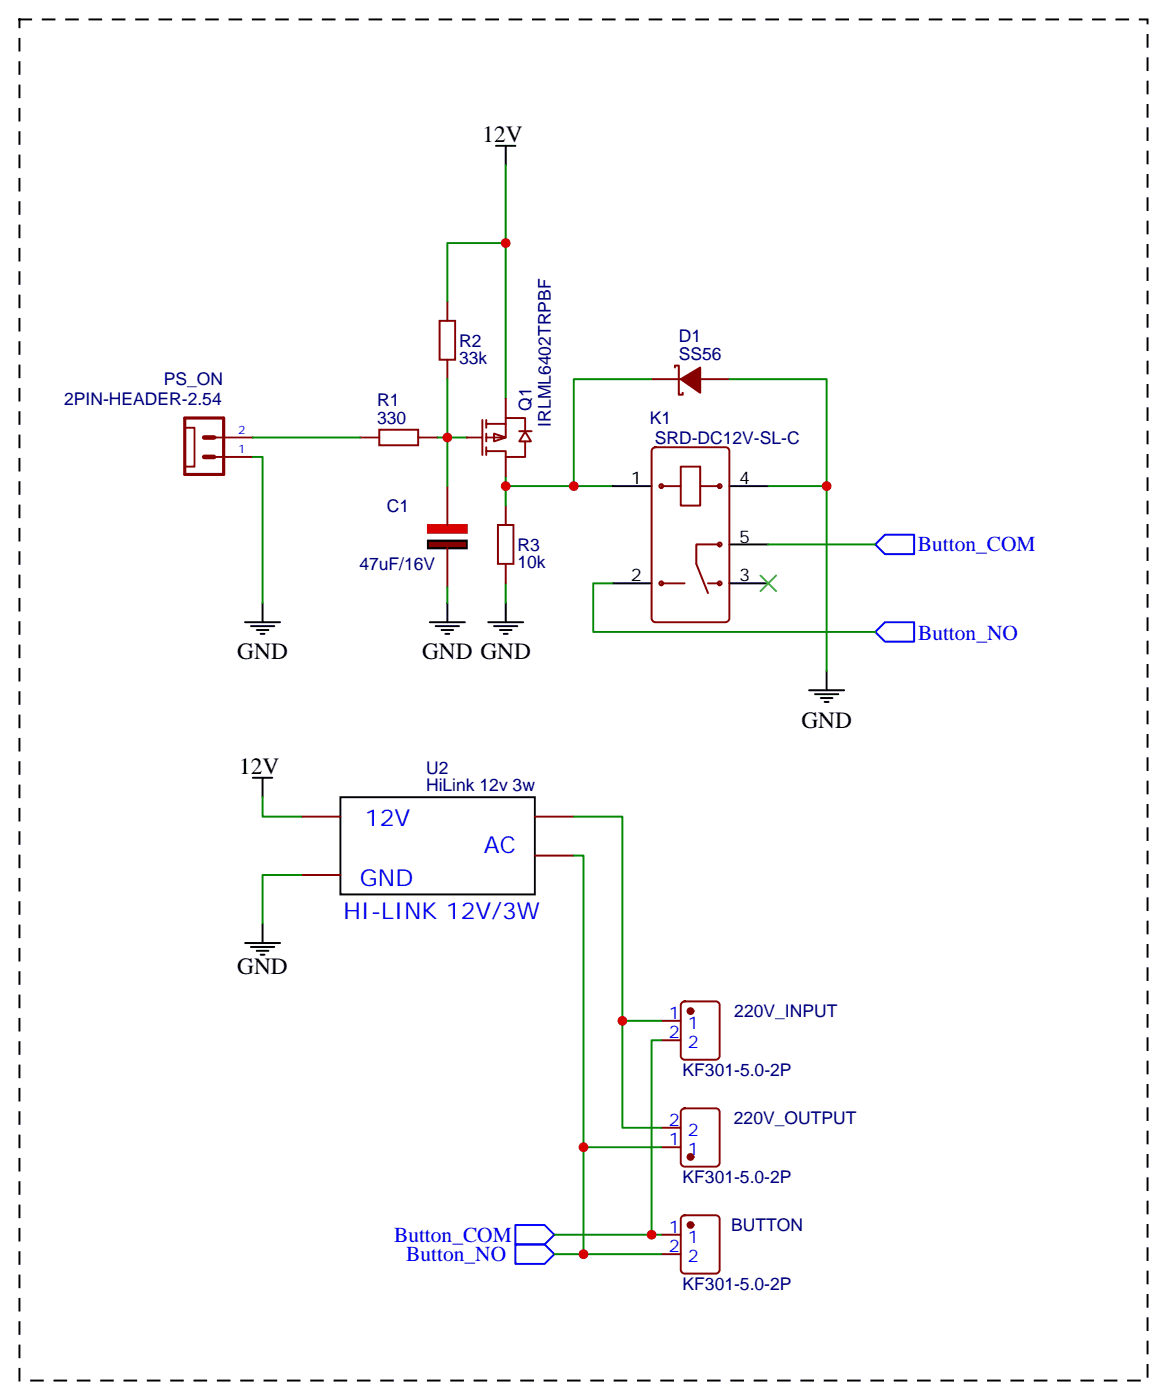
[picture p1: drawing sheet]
<svg xmlns="http://www.w3.org/2000/svg" width="212mm" height="254mm" viewBox="0 0 212 254" stroke-linecap="round" stroke-linejoin="round" font-family="sans-serif">
<path d="M33.5 75.8h7.1v10.3h-7.1z" fill="none" stroke="#870000" stroke-width=".56"/>
<path d="M37 79.4h1.8M37 82.9h1.8" fill="none" stroke="#870000" stroke-width=".85"/>
<g fill="none" stroke="#870000" stroke-width=".35">
<path d="M79.7 58.2h2.8v7.1h-2.8zM81.1 54.7v3.5M33.5 77.6h1.8v7.1h-1.8M38.9 79.4h7M65.3 79.4h3.5M68.8 78h7v2.8h-7zM75.8 79.4h3.6M81.1 65.3v3.5M38.9 82.9h7M90.3 95.2h2.8v7.1h-2.8zM91.7 91.7v3.5M118.4 81.3l.5-.2h12.7a.71 .71 0 0 1 .7 .7v30.4a.76 .76 0 0 1-.7 .7h-12.7a.76 .76 0 0 1-.7-.7v-30.4z"/>
<path d="M119.9 88.2h3.6M123.5 84.7h3.5v7h-3.5zM127 88.2h3.5M130.5 98.8h-4.2v3.5l2.1 5.3M91.7 102.3v3.5M119.9 105.8h4.3M128.4 105.8h2.1M54.7 148.2h7M54.7 158.8h7M97 155.2h7.1M97 148.2h7.1"/>
<circle cx="119.9" cy="88.2" r=".35"/>
<circle cx="130.5" cy="88.2" r=".35"/>
<circle cx="130.5" cy="98.8" r=".35"/>
<circle cx="119.9" cy="105.8" r=".35"/>
<circle cx="130.5" cy="105.8" r=".35"/>
</g>
<g fill="none" stroke="#000" stroke-width=".35">
<path d="M90 26.5h3.5M91.7 26.5v3.5M111.1 88.2h7.1M132.3 98.8h7M132.3 88.2h7M44.4 112.9h6.4M45.5 113.6h4.2M46.6 114.3h2.1M47.3 115h.7M47.6 109.4v3.5M88.5 112.9h6.4M89.6 113.6h4.2"/>
<path d="M90.7 114.3h2.1M91.4 115h.7M91.7 109.4v3.5M111.1 105.8h7.1M132.3 105.8h7M146.8 125.2h6.3M147.8 125.9h4.2M148.9 126.6h2.1M149.6 127.4h.7M149.9 121.7v3.5M45.9 141.1h3.5M47.6 141.1v3.5"/>
<path d="M61.7 144.6h35.3v17.7h-35.3zM44.4 171.1h6.4M45.5 171.8h4.2M46.6 172.5h2.1M47.3 173.2h.7M47.6 167.6v3.5"/>
</g>
<path d="M91.7 30v14.1h-10.6v10.6M91.7 44.1v28.2M45.9 79.4h19.4M79.4 79.4h5.3M81.1 68.8v10.6M91.7 86.4v5.3M91.7 88.2h19.4M91.7 105.8v3.6M47.6 144.6v3.6h7.1M54.7 158.8h-7.1v8.8" fill="none" stroke="#008700" stroke-width=".35"/>
<path d="M89.6 78.7l2.1 .7-2.1 .7z" fill="#fff" stroke="#870000" stroke-width=".35"/>
<path d="M84.7 79.4h2.8M87.5 76.2v6.3M88.2 76.9h3.5M88.2 76.2v1.4M88.2 78.7v1.4M91.7 72.3v3.5M94.2 78.2h2.2M95.2 78.3l1.1 1.8h-2.1zM95.2 78.3v-2.5h-3.5v3.6h-3.5M88.2 81.1v1.4M91.7 82.9v3.5M95.2 80.1v2.8h-3.5v-1.1h-3.5" fill="none" stroke="#870000" stroke-width=".35"/>
<path d="M77.6 95.2h7.1v1.5h-7.1z" fill="#f00" stroke="#c00" stroke-width=".35"/>
<path d="M77.6 98.1h7.1v1.4h-7.1z" fill="#600" stroke="#000" stroke-width=".35"/>
<g fill="none" stroke="#870000" stroke-width=".35">
<path d="M118.2 68.8h5.3M122.4 66.7v-.4h.7v5.3h.7v-.3M127 68.8h5.3M81.1 88.2v7M81.1 99.5v7M119.9 185.2h3.6M119.9 188.7h3.6M123.7 181.9l.5-.2h5.6a.71 .71 0 0 1 .7 .7v9.2a.76 .76 0 0 1-.7 .7h-5.6a.76 .76 0 0 1-.7-.7v-9.2zM119.9 208.1h3.6M119.9 204.6h3.6M123.7 201.3l.5-.2h5.6a.71 .71 0 0 1 .7 .7v9.2a.76 .76 0 0 1-.7 .7h-5.6a.76 .76 0 0 1-.7-.7v-9.2zM119.9 224h3.6"/>
<path d="M119.9 227.5h3.6M123.7 220.7l.5-.2h5.6a.71 .71 0 0 1 .7 .7v9.2a.76 .76 0 0 1-.7 .7h-5.6a.76 .76 0 0 1-.7-.7v-9.2z"/>
</g>
<path d="M78 112.9h6.3M79 113.6h4.3M80.1 114.3h2.1M80.8 115h.7M81.1 109.4v3.5" fill="none" stroke="#000" stroke-width=".35"/>
<g fill="none" stroke="#008700" stroke-width=".35">
<path d="M81.1 79.4v8.8M118.2 68.8h-14.1v19.4M132.3 68.8h17.6v19.4M45.9 82.9h1.7v26.5M139.3 88.2h10.6v33.5M139.3 98.8h19.4M81.1 106.5v2.9M111.1 105.8h-3.5v8.9h51.1M104.1 155.2h1.7v52.9h14.1M104.1 148.2h8.8v37h7M112.9 185.2v19.4h7M119.9 188.7h-1.7v35.3h1.7"/>
<path d="M105.8 208.1v19.4h14.1M100.5 224h17.7M100.5 227.5h5.3"/>
</g>
<g fill="#870000" stroke="#870000" stroke-width=".35">
<path d="M123.5 68.8l3.5-2.1v4.6z"/>
<circle cx="125.2" cy="183.4" r=".53"/>
<circle cx="125.2" cy="209.9" r=".53"/>
<circle cx="125.2" cy="222.3" r=".53"/>
</g>
<path d="M158.7 98.8l1.8-1.8h5.3v3.5h-5.3zM158.7 114.7l1.8-1.8h5.3v3.5h-5.3zM93.5 222.2h5.3l1.7 1.8-1.7 1.8h-5.3zM93.5 225.8h5.3l1.7 1.7-1.7 1.8h-5.3z" fill="none" stroke="#00f" stroke-width=".35"/>
<path d="M137.9 104.4l2.9 2.8M140.8 104.4l-2.9 2.8" fill="none" stroke="#3c3" stroke-width=".35"/>
<path d="M3.5 3.5h204.6v247h-204.6z" fill="none" stroke="#000" stroke-width=".35" stroke-dasharray="2.1 2.1"/>
<g fill="#c00">
<circle cx="81.1" cy="79.4" r=".88"/>
<circle cx="91.7" cy="44.1" r=".88"/>
<circle cx="91.7" cy="88.2" r=".88"/>
<circle cx="112.9" cy="185.2" r=".88"/>
<circle cx="105.8" cy="208.1" r=".88"/>
<circle cx="118.2" cy="224" r=".88"/>
<circle cx="105.8" cy="227.5" r=".88"/>
<circle cx="149.9" cy="88.2" r=".88"/>
<circle cx="104.1" cy="88.2" r=".88"/>
</g>
<g font-size="4.2">
<text x="87.5" y="25.8">12V</text>
<text x="43" y="119.6">GND</text>
<text x="76.6" y="119.6">GND GND</text>
<text x="145.3" y="132">GND</text>
<text x="43.4" y="140.4">12V</text>
<text x="43" y="176.7">GND</text>
</g>
<g font-size="4.2" fill="#00f">
<text x="66.2" y="149.8">12V</text>
<text x="87.8" y="154.8">AC</text>
<text x="65.3" y="160.8">GND</text>
<text x="62.3" y="166.8">HI-LINK 12V/3W</text>
</g>
<g font-size="3.9" fill="#00f">
<text x="166.5" y="100">Button_COM</text>
<text x="166.5" y="116">Button_NO</text>
<text x="71.5" y="225.3">Button_COM</text>
<text x="73.7" y="228.8">Button_NO</text>
</g>
<g font-size="3.2" fill="#000080">
<text x="83.3" y="62.9">R2</text>
<text x="123.1" y="65.3">SS56</text>
<text x="123.1" y="62.1">D1</text>
<text x="29.7" y="69.9">PS_ON</text>
<text x="83.3" y="66">33k</text>
<text x="11.6" y="73.5">2PIN-HEADER-2.54</text>
<text x="68.4" y="76.9">330</text>
<text x="68.4" y="73.7">R1</text>
<text x="96.4" y="74.5" transform="rotate(-90 96.4 74.5)">Q1</text>
<text x="99.9" y="77.4" transform="rotate(-90 99.9 77.4)">IRLML6402TRPBF</text>
<text x="117.9" y="77">K1</text>
<text x="118.8" y="80.5">SRD-DC12V-SL-C</text>
<text x="70.1" y="92.9">C1</text>
<text x="93.8" y="99.9">R3</text>
<text x="65.2" y="103.5">47uF/16V</text>
<text x="93.8" y="103.1">10k</text>
<text x="77.3" y="143.6">HiLink 12v 3w</text>
<text x="77.3" y="140.5">U2</text>
<text x="133.2" y="184.6">220V_INPUT</text>
<text x="123.8" y="195.2">KF301-5.0-2P</text>
<text x="133.1" y="204">220V_OUTPUT</text>
<text x="123.8" y="214.6">KF301-5.0-2P</text>
<text x="132.6" y="223.4">BUTTON</text>
<text x="123.8" y="234">KF301-5.0-2P</text>
</g>
<g font-size="3.2">
<text x="114.4" y="87.8">1</text>
<text x="134.1" y="87.8">4</text>
<text x="134.1" y="98.4">5</text>
<text x="114.4" y="105.5">2</text>
<text x="134.1" y="105.5">3</text>
</g>
<g font-size="3.2" fill="#00f">
<text x="121.3" y="184.9">1</text>
<text x="121.3" y="188.4">2</text>
<text x="124.8" y="186.6">1</text>
<text x="124.8" y="190.1">2</text>
<text x="121.3" y="207.8">1</text>
<text x="121.3" y="204.3">2</text>
<text x="124.8" y="209.5">1</text>
<text x="124.8" y="206">2</text>
<text x="121.3" y="223.7">1</text>
<text x="121.3" y="227.2">2</text>
<text x="124.8" y="225.4">1</text>
<text x="124.8" y="229">2</text>
</g>
<g font-size="2.1" fill="#00f">
<text x="43.2" y="82.2">1</text>
<text x="43.2" y="78.7">2</text>
</g>
</svg>
